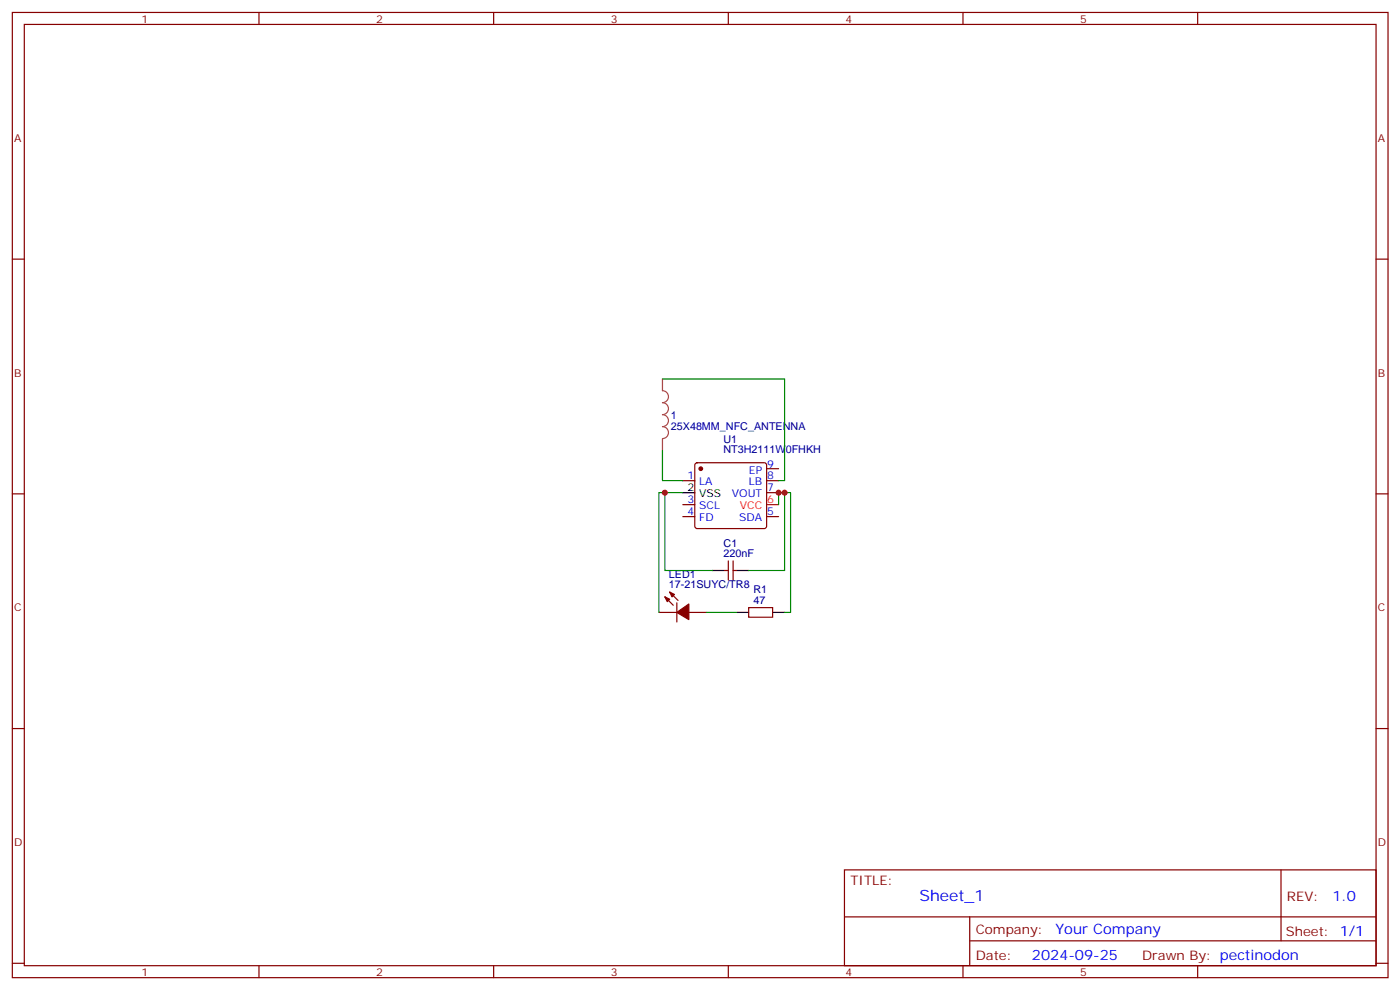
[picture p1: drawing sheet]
<svg xmlns="http://www.w3.org/2000/svg" width="413mm" height="292mm" viewBox="0 0 413 292" stroke-linecap="round" stroke-linejoin="round" font-family="sans-serif">
<g fill="none" stroke="#870000" stroke-width=".35">
<path d="M3.6 3.7h405.4v284.3h-405.4zM7.2 7.2h398.2v277.3h-398.2zM76.3 3.7v3.5M145.5 3.7v3.5M214.6 3.7v3.5M283.7 3.7v3.5M352.9 3.7v3.5M3.6 76.3h3.6M405.4 76.3h3.6M205 136.5l.4-.2h19.8l.5 .2 .2 .5v18l-.3 .5-.4 .2h-19.8l-.5-.2-.2-.5v-18zM225.9 138.1h3.5M3.6 145.5h3.6"/>
<path d="M201.2 141.6h3.5M201.2 152.2h3.5M201.2 148.7h3.5M225.9 141.6h3.5M225.9 145.1h3.5M225.9 152.2h3.5M405.4 145.5h3.6M195.9 175.8l2.5 2.5M197.3 174.4l2.5 2.5M199.4 177.6v5.6M213.5 168.1h1.1M214.6 165.2v5.7"/>
<path d="M216 165.2v5.7M216 168.1h1.1M220.6 179h7v2.8h-7zM194.1 180.4h5.3M203 180.4h5.2M3.6 214.6h3.6M405.4 214.6h3.6M248.8 256.3h156.6v28.2h-156.6zM377.4 256.3v20.9M248.8 270.1h156.5M285.7 277.2h119.6M285.7 270.1v14.1"/>
<path d="M3.6 283.8h3.6M76.3 284.5v3.5M145.5 284.5v3.5M214.6 284.5v3.5M283.7 284.5v3.5M352.9 284.5v3.5M405.4 283.8h3.6"/>
</g>
<path d="M225.9 148.7h3.5" fill="none" stroke="#f00" stroke-width=".35"/>
<path d="M201.2 145.1h3.5M210 168.1h3.5M217.1 168.1h3.5M217.1 180.4h3.5M227.6 180.4h3.6" fill="none" stroke="#000" stroke-width=".35"/>
<g fill="#870000" stroke="#870000" stroke-width=".35">
<path d="M195.9 175.8l1.4 .7-.7 .7z"/>
<path d="M197.3 174.4l1.4 .7-.7 .7z"/>
<path d="M199.4 180.4l3.6-2.5v4.6z"/>
<circle cx="206.5" cy="138.1" r=".53"/>
</g>
<path d="M195.2 111.6h36v30h-1.8M195.2 132.8v8.8h6M195.9 145.1h-1.8v35.3M201.2 145.1h-5.3v23h14.1M229.4 148.7v-3.6h1.8v23h-10.6M231.2 145.1h1.7v35.3h-1.7M208.2 180.4h8.9" fill="none" stroke="#008700" stroke-width=".35"/>
<path d="M195.2 111.6v3.5a1.76 1.76 0 0 1 1.8 1.8 1.76 1.76 0 0 1-1.8 1.7 1.76 1.76 0 0 1 1.8 1.8 1.76 1.76 0 0 1-1.8 1.7 1.76 1.76 0 0 1 1.8 1.8 1.76 1.76 0 0 1-1.8 1.8 1.76 1.76 0 0 1 1.8 1.7 1.76 1.76 0 0 1-1.8 1.8M195.2 129.3v3.5" fill="none" stroke="#a64a4a" stroke-width=".35"/>
<g fill="#c00">
<circle cx="229.4" cy="145.1" r=".88"/>
<circle cx="231.2" cy="145.1" r=".88"/>
<circle cx="195.9" cy="145.1" r=".88"/>
</g>
<text font-size="4.6" fill="#00f" x="270.9" y="265.3">Sheet_1</text>
<g font-size="4.2" fill="#00f">
<text x="392.6" y="265.5">1.0</text>
<text x="311" y="275.1">Your Company</text>
<text x="304.1" y="282.9">2024-09-25</text>
</g>
<g font-size="3.9" fill="#800">
<text x="250.6" y="260.8">TITLE:</text>
<text x="379.2" y="265.5">REV:</text>
<text x="287.5" y="275">Company:</text>
<text x="378.9" y="275.7">Sheet: 1/1</text>
<text x="287.5" y="282.7">Date:</text>
<text x="336.5" y="282.8">Drawn By: pectinodon</text>
</g>
<g font-size="3.2" fill="#800">
<text x="41.7" y="6.7">1</text>
<text x="110.9" y="6.7">2</text>
<text x="180" y="6.7">3</text>
<text x="249.2" y="6.7">4</text>
<text x="318.3" y="6.7">5</text>
<text x="4.2" y="41.8">A</text>
<text x="406" y="41.8">A</text>
<text x="4.2" y="110.9">B</text>
<text x="406" y="110.9">B</text>
<text x="4.2" y="180.1">C</text>
<text x="406" y="180.1">C</text>
<text x="4.2" y="249.2">D</text>
<text x="406" y="249.2">D</text>
<text x="41.7" y="287.5">1</text>
<text x="110.9" y="287.5">2</text>
<text x="180" y="287.5">3</text>
<text x="249.2" y="287.5">4</text>
<text x="318.3" y="287.5">5</text>
</g>
<g font-size="3.2" fill="#000080">
<text x="197.7" y="123.3">1</text>
<text x="197.7" y="126.5">25X48MM_NFC_ANTENNA</text>
<text x="213.2" y="130.4">U1</text>
<text x="213.2" y="133.5">NT3H2111W0FHKH</text>
<text x="213.2" y="161">C1</text>
<text x="213.2" y="164.2">220nF</text>
<text x="197.1" y="173.4">17-21SUYC/TR8</text>
<text x="197.1" y="170.1">LED1</text>
<text x="222" y="177.9">47</text>
<text x="222" y="174.7">R1</text>
</g>
<g font-size="3.2" fill="#00f">
<text x="226.1" y="137.7">9</text>
<text x="202.5" y="141.3">1</text>
<text x="206" y="143">LA</text>
<text x="220.6" y="143">LB</text>
<text x="220.7" y="139.5">EP</text>
<text x="226.1" y="141.3">8</text>
<text x="202.5" y="148.3">3</text>
<text x="215.6" y="146.5">VOUT</text>
<text x="226.1" y="144.8">7</text>
<text x="202.5" y="151.8">4</text>
<text x="206" y="153.6">FD</text>
<text x="206" y="150.1">SCL</text>
<text x="217.8" y="153.6">SDA</text>
<text x="226.1" y="151.8">5</text>
</g>
<g font-size="3.2">
<text x="202.5" y="144.8">2</text>
<text x="206" y="146.5">VSS</text>
</g>
<g font-size="3.2" fill="#f00">
<text x="226.1" y="148.3">6</text>
<text x="218" y="150.1">VCC</text>
</g>
</svg>
